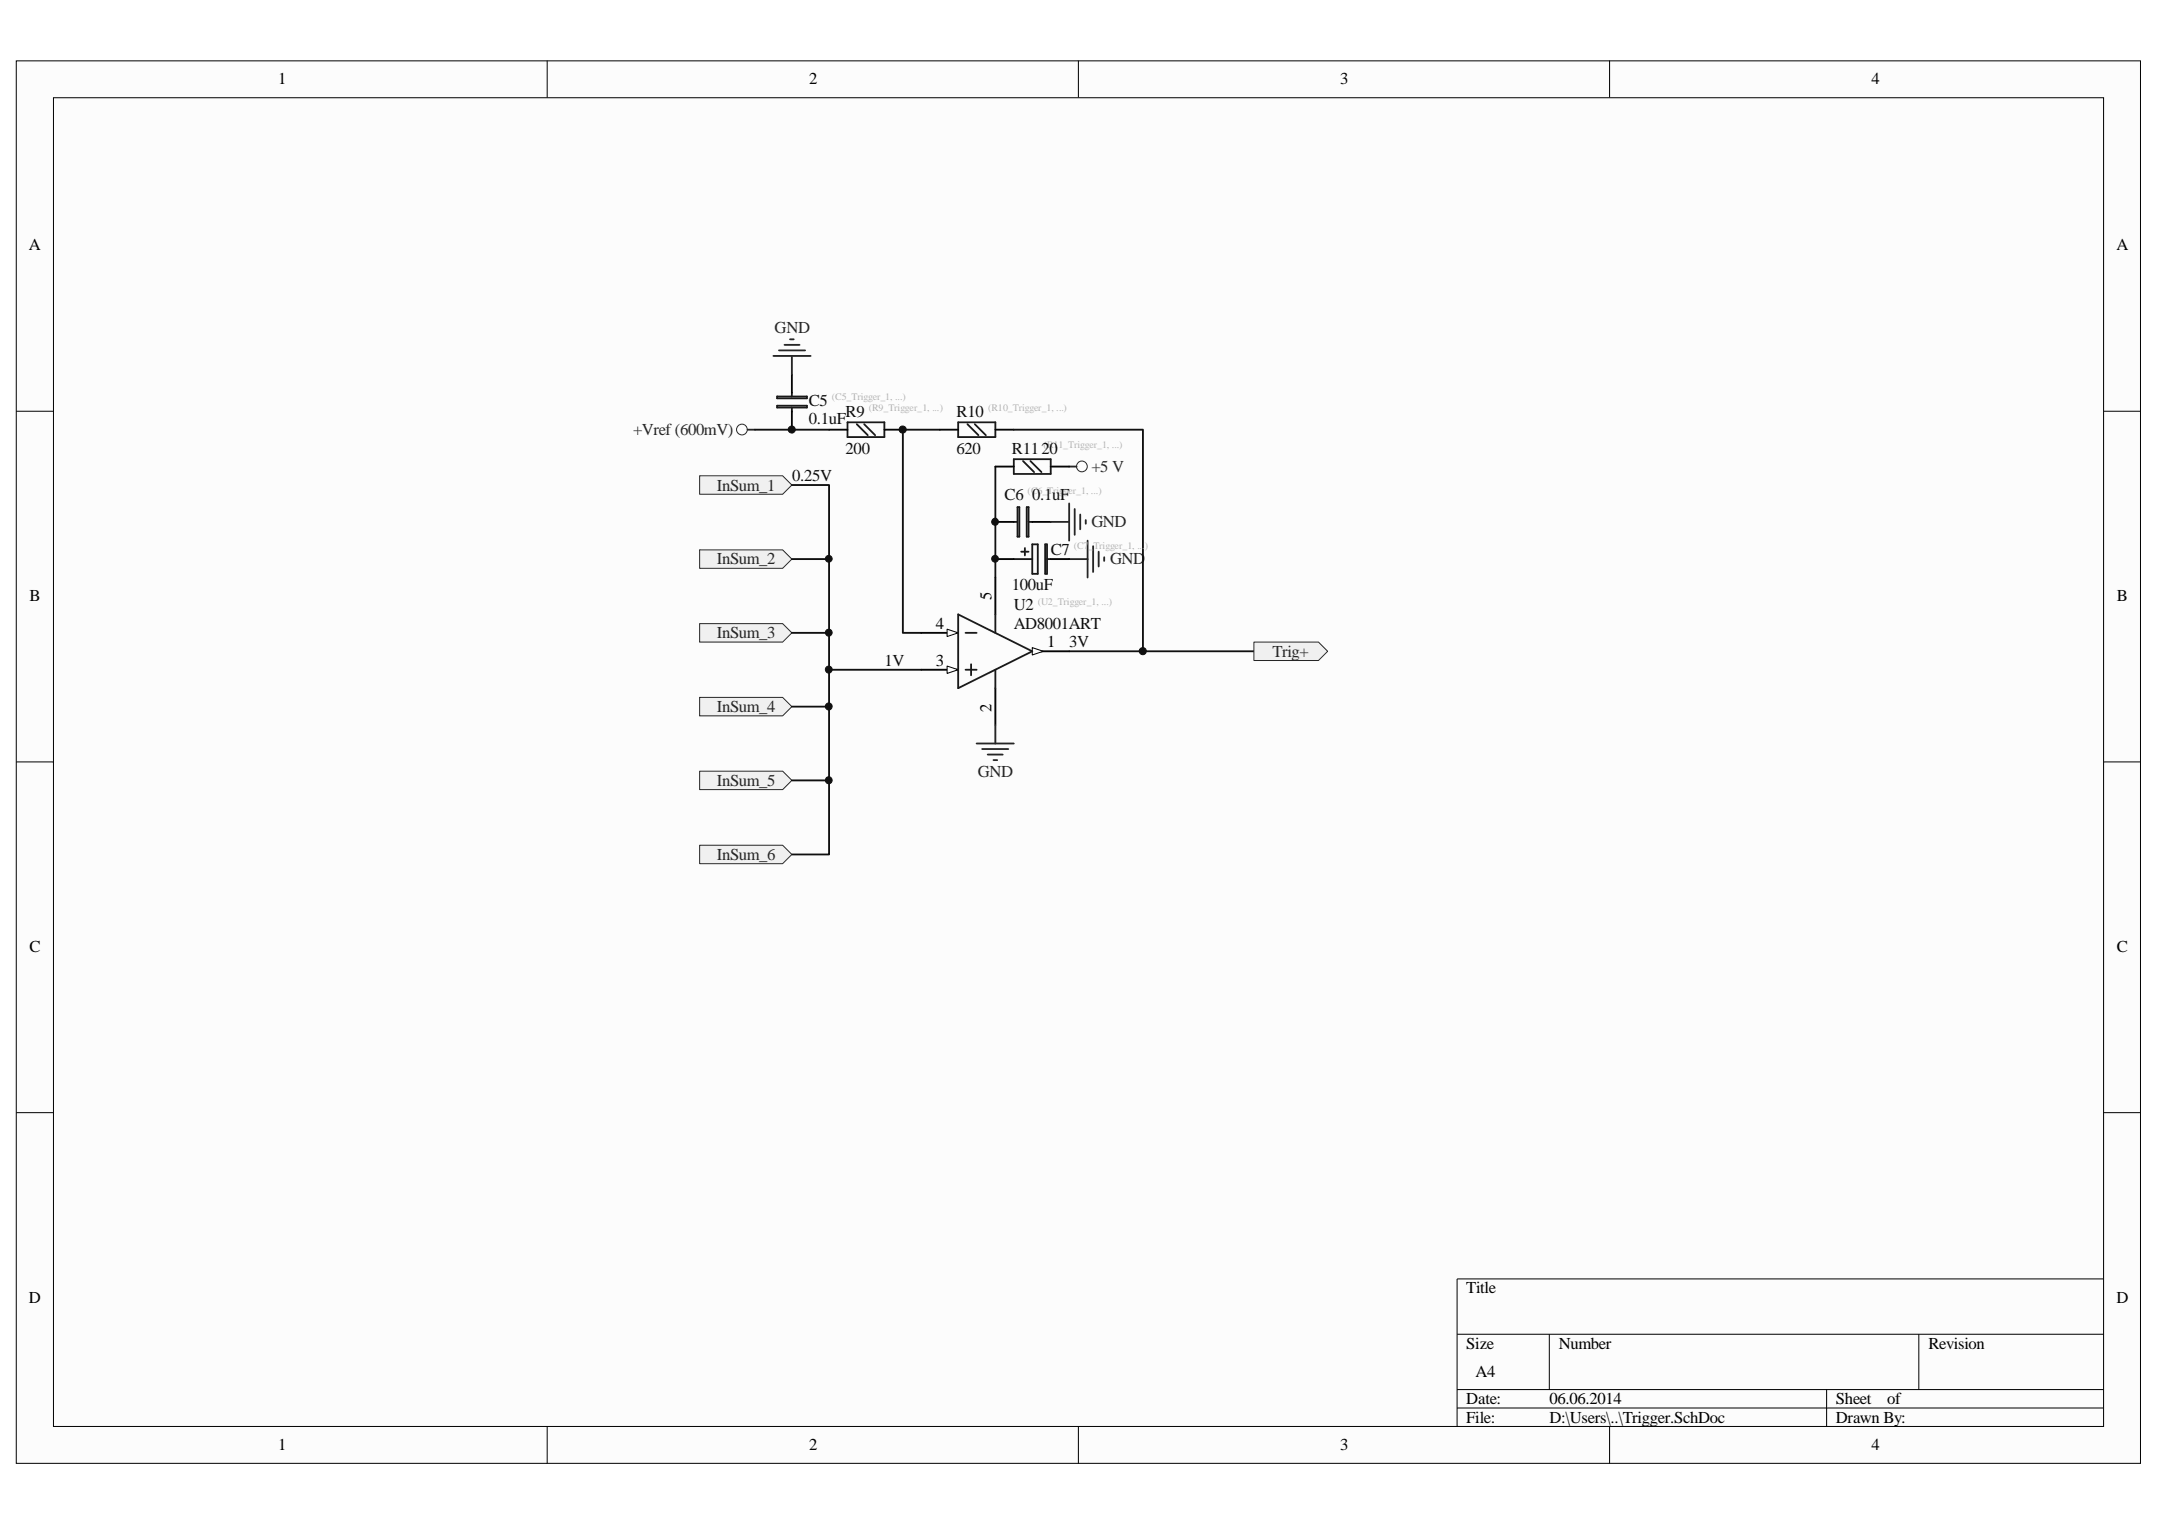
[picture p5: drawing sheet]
<svg xmlns="http://www.w3.org/2000/svg" width="297mm" height="210mm" viewBox="0 0 297 210" stroke-linecap="round" stroke-linejoin="round" font-family="sans-serif">
<path d="M2.3 8.4h292.5v193.1h-292.5z" fill="#fcfcfc"/>
<path d="M2.2 8.4h292.6v193.1h-292.6z" fill="none" stroke="#000" stroke-width=".14"/>
<path d="M7.4 13.5h282.3v183h-282.3z" fill="#fcfcfc"/>
<g fill="none" stroke="#000" stroke-width=".14">
<path d="M7.4 13.5h282.3v183h-282.3zM75.3 8.3v5.1M148.5 8.3v5.1M221.7 8.3v5.1M2.2 56.6h5.1M289.7 56.6h5.1M2.2 104.9h5.1M289.7 104.9h5.1M2.2 153.2h5.1M289.7 153.2h5.1M289.7 176.1h-89v20.4M75.3 196.5v5.1"/>
<path d="M148.5 196.5v5.1M200.7 183.8h89M200.7 191.4h89M200.7 193.9h89M213.4 183.8v7.6M221.7 196.5v5.1M251.5 191.4v5.1M264.2 183.8v7.6"/>
</g>
<path d="M96.3 65.5h11.5l1.2 1.3-1.2 1.3h-11.5z" fill-rule="evenodd" fill="#f0f0f0"/>
<path d="M96.3 65.5h11.5l1.2 1.3-1.2 1.3h-11.5z" fill="none" stroke="#262626" stroke-width=".14"/>
<path d="M96.3 75.7h11.5l1.2 1.3-1.2 1.3h-11.5z" fill-rule="evenodd" fill="#f0f0f0"/>
<path d="M96.3 75.7h11.5l1.2 1.3-1.2 1.3h-11.5z" fill="none" stroke="#262626" stroke-width=".14"/>
<path d="M96.3 85.9h11.5l1.2 1.3-1.2 1.2h-11.5z" fill-rule="evenodd" fill="#f0f0f0"/>
<path d="M96.3 85.9h11.5l1.2 1.3-1.2 1.2h-11.5z" fill="none" stroke="#262626" stroke-width=".14"/>
<path d="M96.3 96.1h11.5l1.2 1.2-1.2 1.3h-11.5z" fill-rule="evenodd" fill="#f0f0f0"/>
<path d="M96.3 96.1h11.5l1.2 1.2-1.2 1.3h-11.5z" fill="none" stroke="#262626" stroke-width=".14"/>
<path d="M129.4 59.2h-5.1v28h2.6M109 77h5.2M137.1 64.3v15.2M109 87.2h5.2M147.2 89.7h25.5" fill="none" stroke="#0e0e0e" stroke-width=".25"/>
<path d="M172.7 88.4h8.9l1.2 1.3-1.2 1.3h-8.9z" fill-rule="evenodd" fill="#f0f0f0"/>
<g fill="none" stroke="#262626" stroke-width=".14">
<path d="M172.7 88.4h8.9l1.2 1.3-1.2 1.3h-8.9z"/>
<circle cx="149" cy="64.2" r=".74"/>
</g>
<path d="M139.6 59.2h17.8v30.5M114.2 92.2h12.7" fill="none" stroke="#0e0e0e" stroke-width=".25"/>
<path d="M144.7 71.9h2.5M147.2 64.3h1M147.2 69.3v5.2M147.2 77h2.6M148 70.1v3.6M148.8 70.9v2M149.5 71.6v.5M149.8 74.5v5M150.5 75.2v3.6M151.3 76v2M152.1 76.8v.5" fill="none" stroke="#262626" stroke-width=".25"/>
<path d="M131.9 58.2h5.2v2h-5.2zM133.2 58.4l1.5 1.5M134.2 58.4l1.6 1.5M139.6 71.9h.5M140.1 69.8h.3v4.1h-.3zM141.4 69.8h.2v4.1h-.2zM141.6 71.9h.6" fill="none" stroke="#1c1c1c" stroke-width=".25"/>
<path d="M129.4 59.2h2.5M137.1 59.2h2.5M137.1 71.9h2.5M142.2 71.9h2.5M126.9 87.2h5" fill="none" stroke="#000" stroke-width=".25"/>
<path d="M130.4 86.7l1.5 .5-1.5 .5z" fill="#fcfcfc"/>
<path d="M130.4 86.7l1.5 .5-1.5 .5z" fill="none" stroke="#000" stroke-width=".14"/>
<path d="M126.9 92.2h5" fill="none" stroke="#000" stroke-width=".25"/>
<path d="M130.4 91.7l1.5 .5-1.5 .6z" fill="#fcfcfc"/>
<path d="M130.4 91.7l1.5 .5-1.5 .6z" fill="none" stroke="#000" stroke-width=".14"/>
<path d="M137.1 94.8v5.1M142.2 89.7h5" fill="none" stroke="#000" stroke-width=".25"/>
<path d="M142.2 89.2l1.5 .5-1.5 .5z" fill="#fcfcfc"/>
<path d="M142.2 89.2l1.5 .5-1.5 .5z" fill="none" stroke="#000" stroke-width=".14"/>
<path d="M114.2 59.2h2.5M121.8 59.2h2.5M137.1 79.5v5.1M137.1 77h2.5M137.1 64.3h2.5M144.7 77h2.5M144.7 64.3h2.5" fill="none" stroke="#000" stroke-width=".25"/>
<g fill="none" stroke="#1c1c1c" stroke-width=".25">
<path d="M116.7 58.2h5.1v2h-5.1zM118 58.4l1.5 1.5M119 58.4l1.5 1.5M139.6 77h2.6M139.6 63.2h5.1v2.1h-5.1zM140.6 76h1M140.9 63.5l1.5 1.5M141.1 75.5v1M141.9 63.5l1.5 1.5M142.2 75h.7v4h-.7zM143.9 75h.3v4h-.3zM144.2 77h.5"/>
<path d="M131.9 84.6l10.3 5.1-10.3 5.1zM133 87.2h1.5M133 92.2h1.5M133.7 91.5v1.5M137.1 84.6v2.6M137.1 92.2v2.6"/>
</g>
<path d="M109 66.8h5.2v50.9h-5.2" fill="none" stroke="#0e0e0e" stroke-width=".25"/>
<path d="M96.3 106.2h11.5l1.2 1.3-1.2 1.3h-11.5z" fill-rule="evenodd" fill="#f0f0f0"/>
<path d="M96.3 106.2h11.5l1.2 1.3-1.2 1.3h-11.5z" fill="none" stroke="#262626" stroke-width=".14"/>
<path d="M96.3 116.4h11.5l1.2 1.3-1.2 1.3h-11.5z" fill-rule="evenodd" fill="#f0f0f0"/>
<g fill="none" stroke="#262626" stroke-width=".14">
<path d="M96.3 116.4h11.5l1.2 1.3-1.2 1.3h-11.5z"/>
<circle cx="102.2" cy="59.2" r=".74"/>
</g>
<path d="M104 59.2h10.2M109 97.3h5.2M109 107.5h5.2" fill="none" stroke="#0e0e0e" stroke-width=".25"/>
<path d="M103 59.2h1M106.5 49h5.1M107.3 48.3h3.6M108 47.5h2.1M108.8 46.7h.5M109 49v2.6M137.1 99.9v2.5M134.5 102.4h5.1M135.3 103.2h3.5M136 103.9h2.1M136.8 104.7h.5" fill="none" stroke="#262626" stroke-width=".25"/>
<path d="M107 55.9h4.1v.2h-4.1zM107 54.6h4.1v.3h-4.1zM109 54.1v.5M109 56.1v.5" fill="none" stroke="#1c1c1c" stroke-width=".25"/>
<path d="M109 51.6v2.5M109 56.6v2.6" fill="none" stroke="#000" stroke-width=".25"/>
<circle cx="109" cy="59.2" r=".48" fill="#0e0e0e"/>
<circle cx="109" cy="59.2" r=".48" fill="none" stroke="#0e0e0e" stroke-width=".14"/>
<circle cx="114.1" cy="107.5" r=".48" fill="#0e0e0e"/>
<circle cx="114.1" cy="107.5" r=".48" fill="none" stroke="#0e0e0e" stroke-width=".14"/>
<circle cx="114.1" cy="97.3" r=".48" fill="#0e0e0e"/>
<circle cx="114.1" cy="97.3" r=".48" fill="none" stroke="#0e0e0e" stroke-width=".14"/>
<circle cx="114.1" cy="92.2" r=".48" fill="#0e0e0e"/>
<circle cx="114.1" cy="92.2" r=".48" fill="none" stroke="#0e0e0e" stroke-width=".14"/>
<circle cx="114.1" cy="87.1" r=".47" fill="#0e0e0e"/>
<circle cx="114.1" cy="87.1" r=".47" fill="none" stroke="#0e0e0e" stroke-width=".14"/>
<circle cx="114.1" cy="77" r=".46" fill="#0e0e0e"/>
<circle cx="114.1" cy="77" r=".46" fill="none" stroke="#0e0e0e" stroke-width=".14"/>
<circle cx="124.3" cy="59.2" r=".49" fill="#0e0e0e"/>
<circle cx="124.3" cy="59.2" r=".49" fill="none" stroke="#0e0e0e" stroke-width=".14"/>
<circle cx="137" cy="77" r=".46" fill="#0e0e0e"/>
<circle cx="137" cy="77" r=".46" fill="none" stroke="#0e0e0e" stroke-width=".14"/>
<circle cx="137" cy="71.9" r=".47" fill="#0e0e0e"/>
<circle cx="137" cy="71.9" r=".47" fill="none" stroke="#0e0e0e" stroke-width=".14"/>
<circle cx="157.4" cy="89.7" r=".49" fill="#0e0e0e"/>
<circle cx="157.4" cy="89.7" r=".49" fill="none" stroke="#0e0e0e" stroke-width=".14"/>
<g font-size="2.3">
<text x="38.3" y="11.6">1</text>
<text x="111.4" y="11.6">2</text>
<text x="184.6" y="11.6">3</text>
<text x="257.7" y="11.6">4</text>
<text x="4" y="34.5">A</text>
<text x="291.5" y="34.5">A</text>
<text x="4.1" y="82.8">B</text>
<text x="136.5" y="82.6" transform="rotate(-90 136.5 82.6)">5</text>
<text x="291.5" y="82.8">B</text>
<text x="128.9" y="86.6">4</text>
<text x="144.2" y="89.2">1</text>
<text x="128.9" y="91.7">3</text>
<text x="136.5" y="98" transform="rotate(-90 136.5 98)">2</text>
<text x="4.1" y="131.1">C</text>
<text x="291.5" y="131.1">C</text>
<text x="4" y="179.4">D</text>
<text x="201.9" y="178.1">Title</text>
<text x="291.5" y="179.4">D</text>
<text x="201.9" y="185.8">Size</text>
<text x="214.7" y="185.8">Number</text>
<text x="265.6" y="185.8">Revision</text>
<text x="203.2" y="189.6">A4</text>
<text x="201.9" y="193.4">Date:</text>
<text x="201.9" y="196">File:</text>
<text x="213.4" y="193.4">06.06.2014</text>
<text x="213.4" y="196">D:\Users\..\Trigger.SchDoc</text>
<text x="252.8" y="193.4">Sheet</text>
<text x="252.8" y="196">Drawn By:</text>
<text x="259.9" y="193.4">of</text>
<text x="38.3" y="199.8">1</text>
<text x="111.4" y="199.8">2</text>
<text x="184.6" y="199.8">3</text>
<text x="257.7" y="199.8">4</text>
</g>
<g font-size="2.3" fill="#262626">
<text x="106.7" y="45.9">GND</text>
<text x="87.2" y="59.9">+Vref (600mV)</text>
<text x="150.3" y="65">+5 V</text>
<text x="98.7" y="67.6">InSum_1</text>
<text x="98.7" y="77.7">InSum_2</text>
<text x="150.3" y="72.6">GND</text>
<text x="152.9" y="77.7">GND</text>
<text x="98.7" y="87.9">InSum_3</text>
<text x="175.2" y="90.4">Trig+</text>
<text x="98.7" y="98.1">InSum_4</text>
<text x="134.7" y="107">GND</text>
<text x="98.7" y="108.2">InSum_5</text>
<text x="98.7" y="118.4">InSum_6</text>
</g>
<g font-size="2.3" fill="#0e0e0e">
<text x="111.4" y="55.9">C5</text>
<text x="111.4" y="58.4">0.1uF</text>
<text x="116.5" y="57.4">R9</text>
<text x="131.7" y="57.4">R10</text>
<text x="116.5" y="62.5">200</text>
<text x="131.7" y="62.5">620</text>
<text x="139.4" y="62.5">R1120</text>
<text x="109.1" y="66.3">0.25V</text>
<text x="138.3" y="68.8">C6</text>
<text x="142.2" y="68.8">0.1uF</text>
<text x="144.7" y="76.5">C7</text>
<text x="139.4" y="81.3">100uF</text>
<text x="139.6" y="84.1">U2</text>
<text x="139.6" y="86.6">AD8001ART</text>
<text x="147.2" y="89.2">3V</text>
<text x="121.8" y="91.7">1V</text>
</g>
<g font-size="1.4" fill="#b4b4b4">
<text x="114.6" y="55.1">(C5_Trigger_1, ...)</text>
<text x="119.6" y="56.6">(R9_Trigger_1, ...)</text>
<text x="136.1" y="56.6">(R10_Trigger_1, ...)</text>
<text x="143.7" y="61.7">(R11_Trigger_1, ...)</text>
<text x="141.5" y="68">(C6_Trigger_1, ...)</text>
<text x="147.9" y="75.6">(C7_Trigger_1, ...)</text>
<text x="142.9" y="83.3">(U2_Trigger_1, ...)</text>
</g>
</svg>
